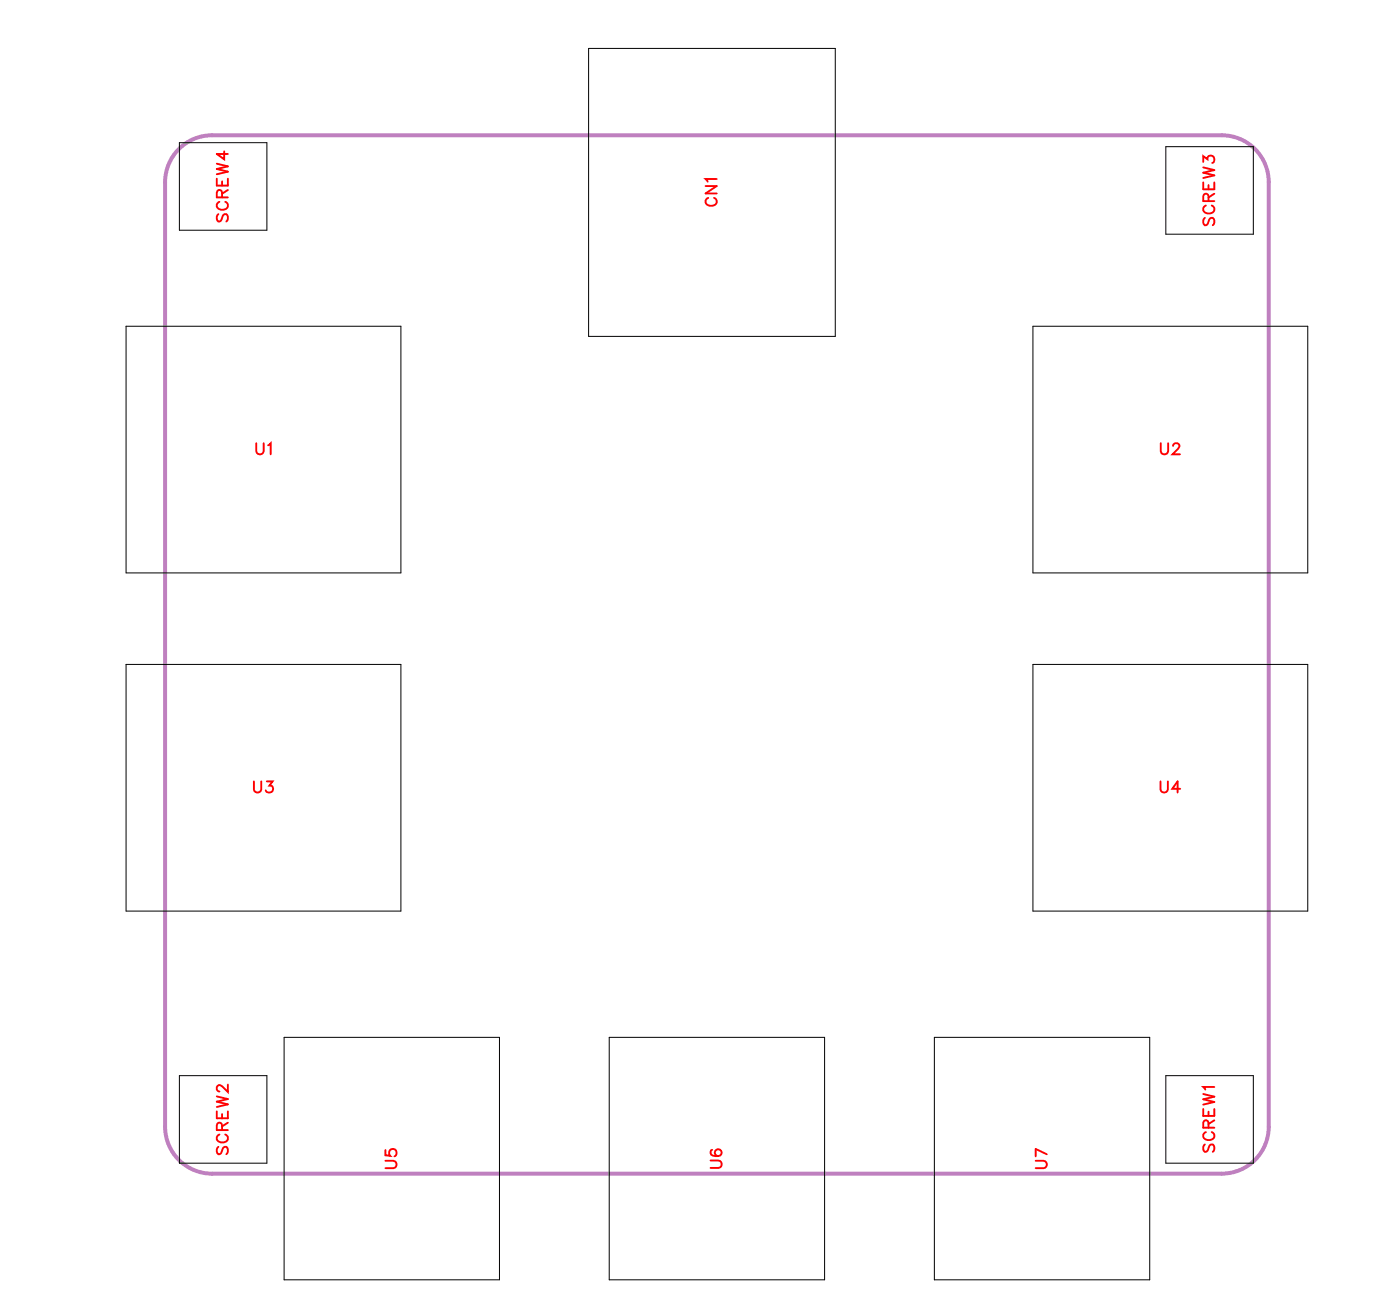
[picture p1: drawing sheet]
<svg xmlns="http://www.w3.org/2000/svg" width="89mm" height="83mm" viewBox="0 0 89 83" stroke-linecap="round" stroke-linejoin="round" font-family="sans-serif">
<path d="M11.7 9.3l.5-.4 .7-.2 .6-.1h64.5a3 3 0 0 1 3 3v60.3a3 3 0 0 1-3 3h-64.5a3 3 0 0 1-3-3v-60.3a3 3 0 0 1 1.2-2.3z" fill="none" stroke="#bf80bf" stroke-width=".25"/>
<path d="M11.5 9.1h5.5v5.6h-5.5zM37.6 3.1h15.7v18.4h-15.7zM74.5 9.4h5.5v5.6h-5.5zM8.1 20.8h17.5v15.8h-17.5zM66 20.8h17.5v15.8h-17.5zM8.1 42.4h17.5v15.8h-17.5zM66 42.4h17.5v15.8h-17.5zM11.5 68.7h5.5v5.6h-5.5zM18.1 66.2h13.8v15.5h-13.8zM38.9 66.2h13.8v15.5h-13.8zM59.7 66.2h13.7v15.5h-13.7zM74.5 68.7h5.5v5.6h-5.5z" fill="none" stroke="#000" stroke-width=".06"/>
<g fill="none" stroke="#f00" stroke-width=".12">
<path d="M13.8 11.4v.4h.8v-.4M13.8 10.5l.8 .1-.8 .2 .8 .2-.8 .1M13.9 13.7l-.1 .1 .1 .3h.2l.3-.4h.1l.1 .1-.1 .3M14 12.9a.26 .26 0 0 0-.2 .3 .26 .26 0 0 0 .3 .2h.2a.26 .26 0 0 0 .3-.2 .26 .26 0 0 0-.2-.3M14.2 12.6l-.1-.4h-.2l-.1 .4h.8M14.2 11.6v.2M14.3 9.7v.5l-.5-.4h.8M14.6 12.1l-.4 .3M45.1 11.9h.7l-.7 .5h.7M45.2 12.6a.26 .26 0 0 0-.1 .3 .26 .26 0 0 0 .2 .2h.2a.26 .26 0 0 0 .3-.2 .26 .26 0 0 0-.2-.3M45.8 11.4h-.7l.1 .2M76.8 10.3v-.3l.3 .2a.24 .24 0 0 1 .4-.2 .24 .24 0 0 1-.1 .4"/>
<path d="M76.8 11.6v.5h.8v-.5M76.8 10.7l.8 .2-.8 .1 .8 .2-.8 .2M76.9 13.9l-.1 .2 .1 .3 .2-.1 .2-.4h.2l.1 .2-.1 .3M77 13.1a.26 .26 0 0 0-.2 .3 .26 .26 0 0 0 .3 .2h.2a.26 .26 0 0 0 .3-.2 .26 .26 0 0 0-.2-.3M77.2 12.8l-.1-.4h-.2l-.1 .4h.8M77.2 11.8v.3M77.6 12.4l-.4 .2M16.4 28.3v.5l.2 .2 .2-.1v-.6M17.1 28.4l.2-.1v.7M74.1 28.3v.5l.2 .2 .3-.1v-.6M74.9 28.5l.2-.2h.1l.1 .1-.1 .3-.3 .3h.5M16.2 49.9v.5l.2 .2 .3-.1v-.6"/>
<path d="M17 49.9h.4l-.2 .3a.24 .24 0 0 1 .2 .3 .24 .24 0 0 1-.4 0M74.1 49.9v.5l.2 .2 .3-.1v-.6M75.4 50.4h-.5l.3-.5v.7M13.8 71v.4h.8v-.4M13.8 70l.8 .2-.8 .1 .8 .2-.8 .2M13.9 73.2l-.1 .2 .1 .3 .2-.1 .3-.4h.1l.1 .2-.1 .3M14 72.4a.26 .26 0 0 0-.2 .3 .26 .26 0 0 0 .3 .2h.2a.26 .26 0 0 0 .3-.2 .26 .26 0 0 0-.2-.3M14.2 72.1l-.1-.4h-.2l-.1 .4h.8M14.2 71.1v.3M14.6 69.2v.5l-.4-.3-.2-.1-.2 .1v.1l.2 .2M14.6 71.7l-.4 .2M24.6 74.1h.5l.2 .2-.1 .2-.6 .1"/>
<path d="M24.6 73.4v.4h.3a.25 .25 0 0 1 0-.4 .25 .25 0 0 1 .4 .1 .25 .25 0 0 1-.1 .3M45.4 74.1h.5l.2 .2-.1 .2-.6 .1M45.5 73.4h-.1a.35 .35 0 0 0 .3 .5 .35 .35 0 0 0 .4-.3 .22 .22 0 0 0-.2-.2 .22 .22 0 0 0-.2 .2 .22 .22 0 0 0 .2 .2M66.1 74.1h.6l.2 .2-.1 .2-.7 .1M66.9 73.7l-.8-.3v.4M76.8 70.8v.4h.8v-.4M76.8 69.8l.8 .2-.8 .2 .8 .2-.8 .1M76.9 73.1l-.1 .1 .1 .3h.2l.3-.4h.1l.1 .1-.1 .3M77 72.3a.26 .26 0 0 0-.2 .3 .26 .26 0 0 0 .3 .2h.2a.26 .26 0 0 0 .3-.2 .26 .26 0 0 0-.2-.3M77.2 72l-.1-.4h-.2l-.1 .4h.8M77.2 71v.2M77.6 69.4h-.8l.2 .2"/>
<path d="M77.6 71.5l-.4 .3"/>
</g>
<g font-size="1.2" fill="#fff">
<text x="14.9" y="14.2" transform="rotate(-90 14.9 14.2)">SCREW4</text>
<text x="46.1" y="13.2" transform="rotate(-90 46.1 13.2)">CN1</text>
<text x="77.9" y="14.4" transform="rotate(-90 77.9 14.4)">SCREW3</text>
<text x="16.3" y="29.3">U1</text>
<text x="74.1" y="29.3">U2</text>
<text x="16.2" y="50.9">U3</text>
<text x="74.1" y="50.9">U4</text>
<text x="14.9" y="73.8" transform="rotate(-90 14.9 73.8)">SCREW2</text>
<text x="25.6" y="74.6" transform="rotate(-90 25.6 74.6)">U5</text>
<text x="46.4" y="74.6" transform="rotate(-90 46.4 74.6)">U6</text>
<text x="67.2" y="74.6" transform="rotate(-90 67.2 74.6)">U7</text>
<text x="77.9" y="73.6" transform="rotate(-90 77.9 73.6)">SCREW1</text>
</g>
</svg>
